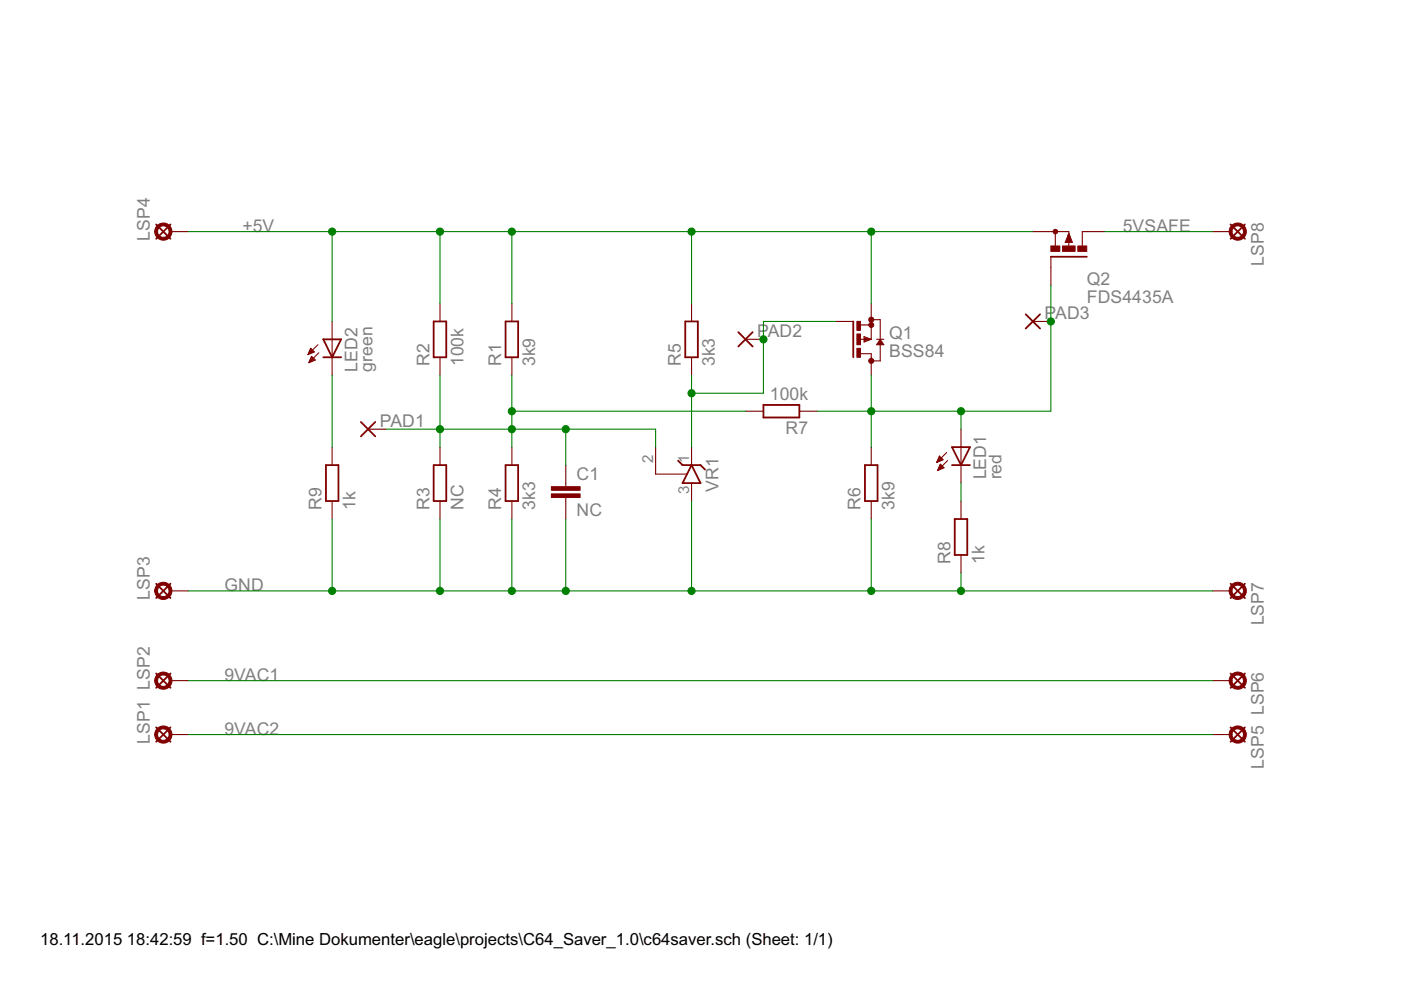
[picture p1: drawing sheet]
<svg xmlns="http://www.w3.org/2000/svg" width="297mm" height="210mm" viewBox="0 0 297 210" stroke-linecap="round" stroke-linejoin="round" font-family="sans-serif">
<g fill="none" stroke="#800000" stroke-width=".38">
<path d="M33.1 47.6l3.1 3M36.2 47.6l-3.1 3M222.8 54.4h7.6M260.9 47.6l3 3M263.9 47.6l-3 3M68.5 75.8h3.8M68.5 71.9h3.8l-1.9 3.9zM91.9 68.2h2.7v7.6h-2.7zM107.2 68.2h2.7v7.6h-2.7zM145.3 68.2h2.7v7.6h-2.7zM156.5 70.4l3.1 3.1M159.6 70.4l-3.1 3.1"/>
<path d="M180.9 68.2v7.6M184 71.9l-.6-.1v.3l.7-.2M186.6 72.3l.4 .6h-.8zM217.5 66.6l3 3.1M220.5 66.6l-3 3.1M69.1 98.6h2.7v7.6h-2.7zM76.5 89.5l3.1 3M79.6 89.5l-3.1 3M91.9 98.6h2.7v7.6h-2.7zM107.2 98.6h2.7v7.6h-2.7zM143.8 97.7l.9 .9h3.8l1 1M146.6 98.6l1.9 3.8h-3.8z"/>
<path d="M161.9 85.9h7.6v2.6h-7.6zM183.4 98.6h2.7v7.6h-2.7zM201.8 98.6h3.9M201.8 94.8h3.9l-1.9 3.8zM202.4 110h2.7v7.7h-2.7zM33.1 123.8l3.1 3M36.2 123.8l-3.1 3M260.9 123.8l3 3M263.9 123.8l-3 3M33.1 154.2l3.1 3.1M33.1 142.8l3.1 3M36.2 154.2l-3.1 3.1"/>
<path d="M36.2 142.8l-3.1 3M260.9 154.2l3 3.1M260.9 142.8l3 3M263.9 154.2l-3 3.1M263.9 142.8l-3 3"/>
</g>
<g fill="none" stroke="#800000" stroke-width=".23">
<path d="M36.2 49.1h3.8M219 49.1h7.6v.5M222.8 54.4v6.1M223.8 49.1v3.1M226.6 51.2v1.3M226.6 49.5l.8 1.9h-1.6zM234.2 49.1h-4.7v3M257.1 49.1h3.8M65.3 75.1h.1M65.4 74.9h.5M65.5 74.7h.8M65.6 76.7h.3"/>
<path d="M65.6 74.5h.9M65.6 76.5h.8M65.7 74.4h.7M65.7 76.3h1.1M65.7 74.1h.4M65.8 76.1h.8M65.8 74h.2M65.9 73.9l.7 .7-1.3 .6zM65.9 75.9h.5M66 75.7h.2M66.1 75.6l.7 .7-1.3 .6zM67.4 73.1l-2.1 2.1"/>
<path d="M67.6 74.8l-2.1 2.1M70.4 68.2v11.4M93.3 64.3v3.9M93.3 75.8v3.8M108.5 64.3v3.9M108.5 75.8v3.8M146.6 64.3v3.9M146.6 75.8v3.8M158.1 71.9h3.8M177.1 68.2h3.8M182.4 75h2.3v4.6M182.4 71.9h2.3"/>
<path d="M182.4 68.9h2.3M183.2 71.4l1.5 .5-1.5 .6zM184.7 64.3v7.6M184.7 67.8h1.9v8.7h-1.9M185.9 71.9h1.5M186.6 71.9l.8 1.2h-1.5zM219 68.2h3.8M70.4 94.8v3.8M78 91h3.9M93.3 94.8v3.8M108.5 94.8v3.8M120 98.6v4.6"/>
<path d="M139 94.8v5.7h6.7M146.6 94.8v3.8M158.1 87.2h3.8M169.5 87.2h3.8M184.7 94.8v3.8M198.6 98h.2M198.7 97.8h.6M198.8 97.6h.9M198.8 99.7h.1M198.9 97.4h1M198.9 99.5h.4M199 97.2h.6"/>
<path d="M199 99.3h.8M199.1 97h.4M199.1 99.1h1M199.2 96.8h.1M199.2 99h.7M199.2 96.7l.7 .8-1.3 .5zM199.2 98.7h.5M199.3 98.6h.2M199.4 98.4l.7 .8-1.3 .6zM200.7 95.9l-2.1 2.1M200.9 97.7l-2.1 2.1M203.8 91v11.4"/>
<path d="M70.4 106.2v3.8M93.3 106.2v3.8M108.5 106.2v3.8M120 105.5v4.5M146.6 102.4v3.8M184.7 106.2v3.8M203.8 106.2v3.8M203.8 117.7v3.8M36.2 125.3h3.8M257.1 125.3h3.8M36.2 155.7h3.8M36.2 144.3h3.8"/>
<path d="M257.1 155.7h3.8M257.1 144.3h3.8"/>
</g>
<g fill="#800000" stroke="#800000" stroke-width=".21">
<path d="M33.2 154.6a1.83 1.83 0 0 1 3 .2 1.83 1.83 0 0 1-1.1 2.7 1.83 1.83 0 0 1-2.3-1.8h.6a1.22 1.22 0 0 1 1.7-1.1 1.22 1.22 0 0 1 .3 2 1.22 1.22 0 0 1-2-.6v-.3h-.6z" fill-rule="evenodd"/>
<path d="M33.2 143.2a1.83 1.83 0 0 1 3 .2 1.83 1.83 0 0 1-1.1 2.7 1.83 1.83 0 0 1-2.3-1.8h.6a1.22 1.22 0 0 1 1.7-1.1 1.22 1.22 0 0 1 .3 2 1.22 1.22 0 0 1-2-.6v-.3h-.6z" fill-rule="evenodd"/>
<path d="M33.2 124.1a1.83 1.83 0 0 1 3 .2 1.83 1.83 0 0 1-1.1 2.8 1.83 1.83 0 0 1-2.3-1.8h.6a1.22 1.22 0 0 1 1.7-1.2 1.22 1.22 0 0 1 .3 2.1 1.22 1.22 0 0 1-2-.6v-.3h-.6z" fill-rule="evenodd"/>
<path d="M33.2 47.9a1.83 1.83 0 0 1 3 .2 1.83 1.83 0 0 1-1.1 2.8 1.83 1.83 0 0 1-2.3-1.8h.6a1.22 1.22 0 0 1 1.7-1.2 1.22 1.22 0 0 1 .3 2.1 1.22 1.22 0 0 1-2-.6v-.3h-.6z" fill-rule="evenodd"/>
<path d="M261 154.6a1.82 1.82 0 0 1 3 .1 1.82 1.82 0 0 1-1.1 2.8 1.82 1.82 0 0 1-2.3-1.8h.6a1.22 1.22 0 0 1 1.7-1.1 1.22 1.22 0 0 1 .3 2 1.22 1.22 0 0 1-2-.6v-.3h-.6z" fill-rule="evenodd"/>
<path d="M261 143.2a1.82 1.82 0 0 1 3 .1 1.82 1.82 0 0 1-1.1 2.8 1.82 1.82 0 0 1-2.3-1.8h.6a1.22 1.22 0 0 1 1.7-1.1 1.22 1.22 0 0 1 .3 2 1.22 1.22 0 0 1-2-.6v-.3h-.6z" fill-rule="evenodd"/>
<path d="M261 124.1a1.82 1.82 0 0 1 2.9 .2 1.82 1.82 0 0 1-.9 2.7 1.82 1.82 0 0 1-2.4-1.7h.6a1.22 1.22 0 0 1 1.7-1.2 1.22 1.22 0 0 1 .3 2.1 1.22 1.22 0 0 1-2-.6v-.3h-.6z" fill-rule="evenodd"/>
<path d="M261 47.9a1.82 1.82 0 0 1 2.9 .2 1.82 1.82 0 0 1-.9 2.7 1.82 1.82 0 0 1-2.4-1.7h.6a1.22 1.22 0 0 1 1.7-1.2 1.22 1.22 0 0 1 .3 2.1 1.22 1.22 0 0 1-2-.6v-.3h-.6z" fill-rule="evenodd"/>
<circle cx="184.7" cy="67.8" r=".53"/>
<circle cx="184.7" cy="68.9" r=".53"/>
<circle cx="184.7" cy="76.5" r=".53"/>
<circle cx="223.8" cy="49.1" r=".49"/>
</g>
<g fill="#800000" stroke="#800000" stroke-width=".21">
<path d="M181.7 73.9h.7v1.9h-.7z"/>
<path d="M181.7 68.1h.7v1.9h-.7z"/>
<path d="M181.7 70.8h.7v2.3h-.7z"/>
<path d="M116.9 104.7h6.1v.8h-6.1z"/>
<path d="M116.9 103.2h6.1v.7h-6.1z"/>
<path d="M222.8 52.2h1.9v1.1h-1.9z"/>
<path d="M228.5 52.2h1.9v1.1h-1.9z"/>
<path d="M225.3 52.2h2.6v1.1h-2.6z"/>
</g>
<path d="M226.6 50.8v.4h.4l-.4-1.3-.4 1.3" fill="none" stroke="#800000" stroke-width=".47"/>
<g fill="none" stroke="#008000" stroke-width=".23">
<path d="M40 49.1h179M70.4 49.1v19.1M93.3 49.1v15.2M108.5 49.1v15.2M146.6 49.1v15.2M184.7 49.1v15.2M234.2 49.1h22.9M70.4 79.6v15.2M93.3 79.6v15.2M108.5 79.6v15.2M146.6 79.6v15.2M177.1 68.2h-15.2v15.2h-15.3"/>
<path d="M184.7 79.6v15.2M222.8 60.5v26.7h-49.5M81.9 91h57.1v3.8M108.5 87.2h49.6M120 91v7.6M203.8 87.2v3.8M70.4 110v15.3M93.3 110v15.3M108.5 110v15.3M120 110v15.3M146.6 106.2v19.1M184.7 110v15.3"/>
<path d="M203.8 102.4v3.8M40 125.3h217.1M203.8 121.5v3.8M40 155.7h217.1M40 144.3h217.1"/>
</g>
<g fill="#008000" stroke="#008000" stroke-width=".21">
<circle cx="93.3" cy="49.1" r=".76"/>
<circle cx="108.5" cy="49.1" r=".76"/>
<circle cx="146.6" cy="49.1" r=".76"/>
<circle cx="70.4" cy="49.1" r=".76"/>
<circle cx="184.7" cy="49.1" r=".76"/>
<circle cx="93.3" cy="91" r=".76"/>
<circle cx="108.5" cy="91" r=".76"/>
<circle cx="108.5" cy="87.2" r=".76"/>
<circle cx="120" cy="91" r=".76"/>
<circle cx="146.6" cy="83.4" r=".76"/>
<circle cx="161.9" cy="71.9" r=".76"/>
<circle cx="108.5" cy="125.3" r=".76"/>
<circle cx="146.6" cy="125.3" r=".76"/>
<circle cx="184.7" cy="125.3" r=".76"/>
<circle cx="93.3" cy="125.3" r=".76"/>
<circle cx="120" cy="125.3" r=".76"/>
<circle cx="70.4" cy="125.3" r=".76"/>
<circle cx="203.8" cy="125.3" r=".76"/>
<circle cx="184.7" cy="87.2" r=".76"/>
<circle cx="203.8" cy="87.2" r=".76"/>
<circle cx="222.8" cy="68.2" r=".76"/>
</g>
<g font-size="4.2" fill="#808080">
<text x="31.8" y="51" transform="rotate(-90 31.8 51)">LSP4</text>
<text x="51.4" y="49.1">+5V</text>
<text x="238" y="49.1">5VSAFE</text>
<text x="267.9" y="56.4" transform="rotate(-90 267.9 56.4)">LSP8</text>
<text x="230.4" y="64.3">FDS4435A</text>
<text x="230.4" y="60.5">Q2</text>
<text x="160.5" y="71.5">P</text>
<text x="162.8" y="71.5">AD2</text>
<text x="188.5" y="72">Q1</text>
<text x="221.5" y="67.7">P</text>
<text x="223.7" y="67.7">AD3</text>
<text x="91" y="77.7" transform="rotate(-90 91 77.7)">R2</text>
<text x="98.2" y="77.7" transform="rotate(-90 98.2 77.7)">100k</text>
<text x="106.3" y="77.7" transform="rotate(-90 106.3 77.7)">R1</text>
<text x="113.5" y="77.7" transform="rotate(-90 113.5 77.7)">3k9</text>
<text x="144.4" y="77.7" transform="rotate(-90 144.4 77.7)">R5</text>
<text x="151.6" y="77.7" transform="rotate(-90 151.6 77.7)">3k3</text>
<text x="188.5" y="75.8">BSS84</text>
<text x="75.8" y="78.8" transform="rotate(-90 75.8 78.8)">LED2</text>
<text x="79" y="78.8" transform="rotate(-90 79 78.8)">green</text>
<text x="163.2" y="84.9">100k</text>
<text x="80.5" y="90.5">PAD1</text>
<text x="166.6" y="92.1">R7</text>
<text x="122.2" y="101.9">C1</text>
<text x="209.1" y="101.7" transform="rotate(-90 209.1 101.7)">LED1</text>
<text x="212.3" y="101.7" transform="rotate(-90 212.3 101.7)">red</text>
<text x="152.3" y="104.3" transform="rotate(-90 152.3 104.3)">VR1</text>
<text x="68.2" y="108.1" transform="rotate(-90 68.2 108.1)">R9</text>
<text x="75.4" y="108.1" transform="rotate(-90 75.4 108.1)">1k</text>
<text x="91" y="108.1" transform="rotate(-90 91 108.1)">R3</text>
<text x="98.2" y="108.1" transform="rotate(-90 98.2 108.1)">NC</text>
<text x="106.3" y="108.1" transform="rotate(-90 106.3 108.1)">R4</text>
<text x="113.5" y="108.1" transform="rotate(-90 113.5 108.1)">3k3</text>
<text x="122.2" y="109.5">NC</text>
<text x="182.5" y="108.1" transform="rotate(-90 182.5 108.1)">R6</text>
<text x="189.7" y="108.1" transform="rotate(-90 189.7 108.1)">3k9</text>
<text x="201.5" y="119.6" transform="rotate(-90 201.5 119.6)">R8</text>
<text x="208.7" y="119.6" transform="rotate(-90 208.7 119.6)">1k</text>
<text x="47.6" y="125.3">GND</text>
<text x="31.8" y="127.2" transform="rotate(-90 31.8 127.2)">LSP3</text>
<text x="267.9" y="132.6" transform="rotate(-90 267.9 132.6)">LSP7</text>
<text x="47.6" y="144.3">9VAC1</text>
<text x="47.6" y="155.7">9VAC2</text>
<text x="31.8" y="157.6" transform="rotate(-90 31.8 157.6)">LSP1 LSP2</text>
<text x="267.9" y="163.1" transform="rotate(-90 267.9 163.1)">LSP5 LSP6</text>
</g>
<g font-size="4">
<text x="8.5" y="200.4">18.11.2015</text>
<text x="26.9" y="200.4">18:42:59 f=1.50 C:\Mine Dokumenter\eagle\projects\C64_Saver_1.0\c64saver.sch (Sheet: 1/1)</text>
</g>
<g font-size="3.6" fill="#808080">
<text x="138.5" y="98.1" transform="rotate(-90 138.5 98.1)">2</text>
<text x="146.1" y="98.1" transform="rotate(-90 146.1 98.1)">1</text>
<text x="146.1" y="104.8" transform="rotate(-90 146.1 104.8)">3</text>
</g>
</svg>
